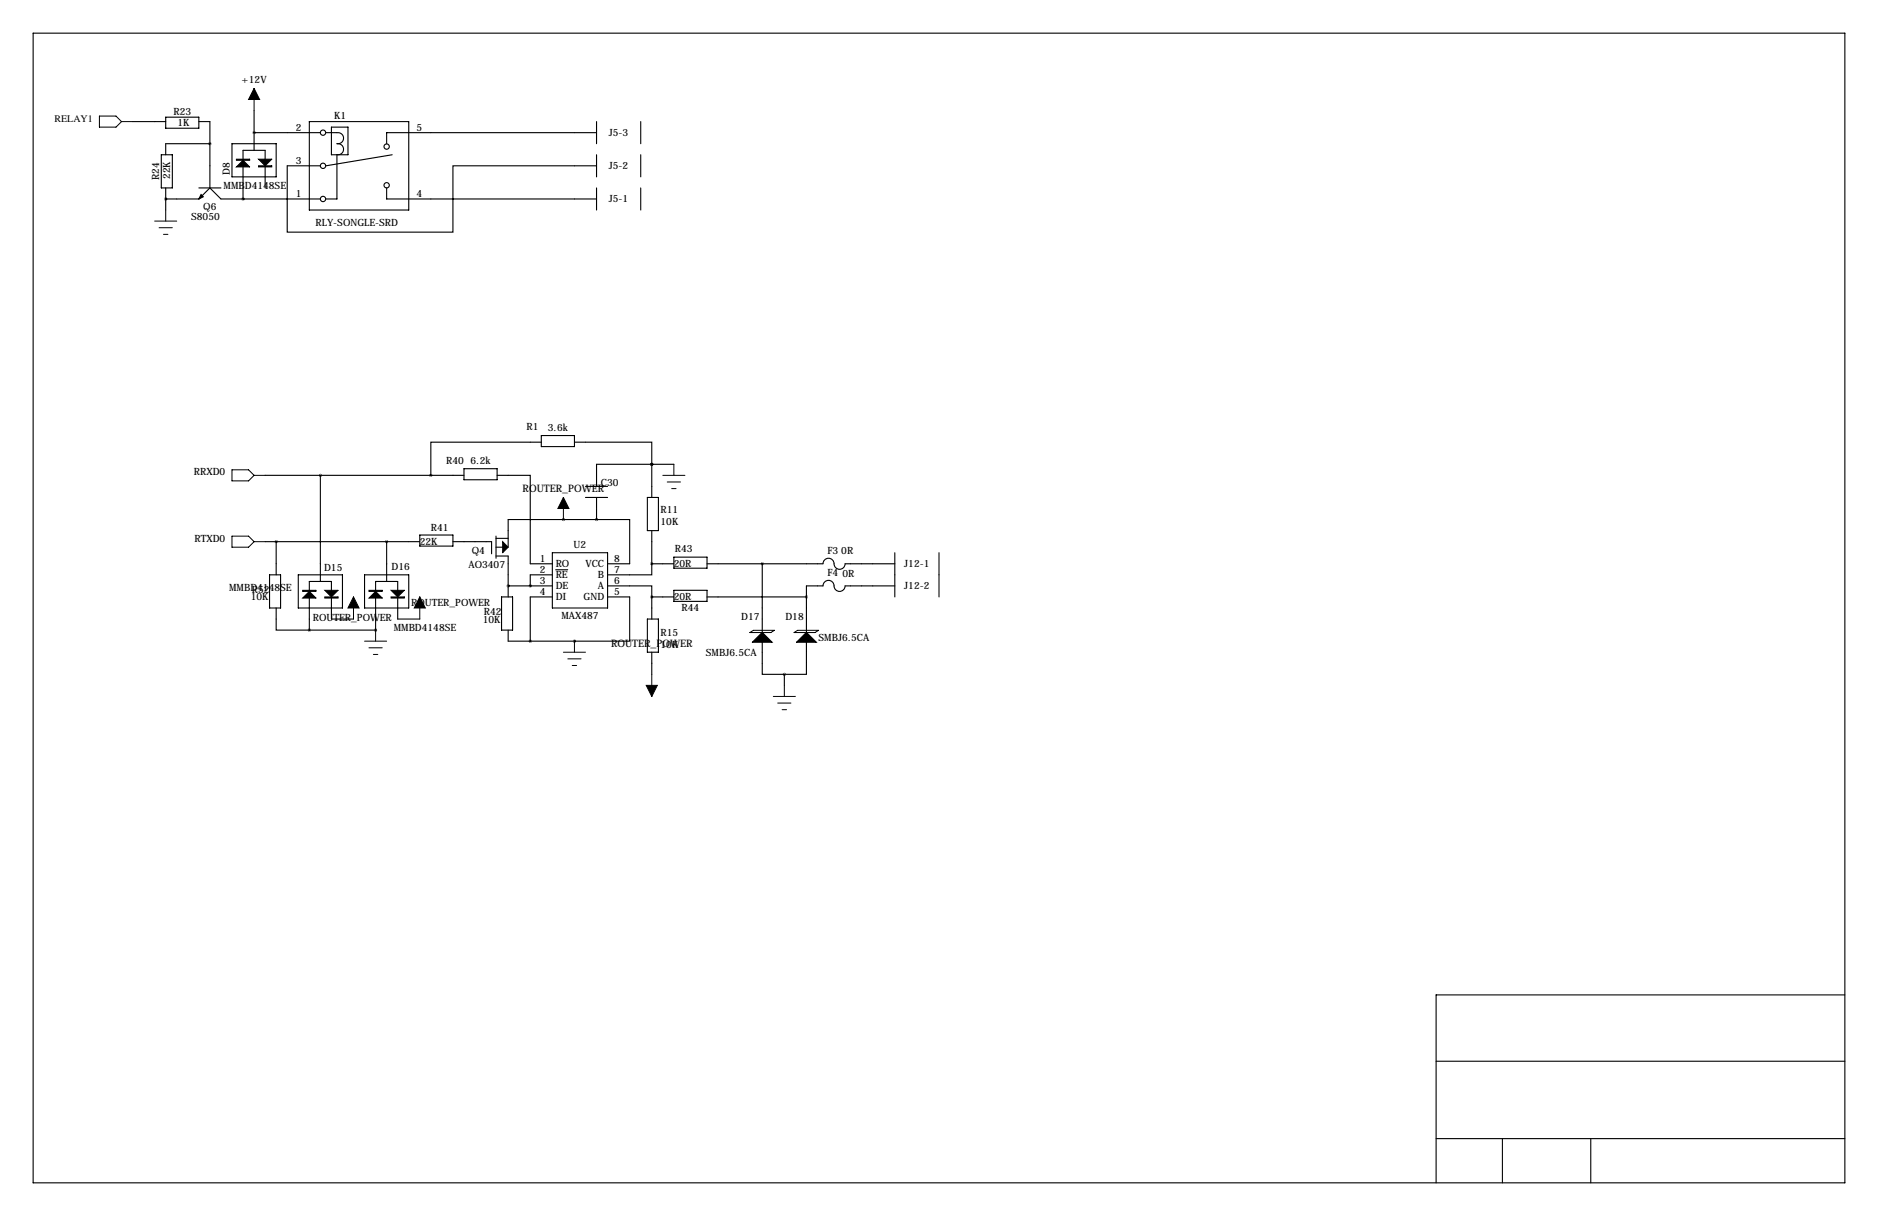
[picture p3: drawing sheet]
<svg xmlns="http://www.w3.org/2000/svg" width="432mm" height="279mm" viewBox="0 0 432 279" stroke-linecap="round" stroke-linejoin="round" font-family="sans-serif">
<g fill="none" stroke="#000" stroke-width=".25">
<path d="M7.6 7.6h416.6v264.2h-416.6zM30.5 27.9h7.6M37.1 35.6h2.5v7.6h-2.5zM38.1 26.9h7.6v2.6h-7.6zM45.7 27.9h2.6v15.3M48.3 33h-10.2v2.6M53.3 33h10.2v7.6h-10.2zM58.4 30.5h.1M58.4 30.5h15.3M58.4 25.4v9.1M71.1 27.9h22.9v20.4h-22.9zM73.7 38.1h-7.7v15.2h38.1v-15.2h33.1"/>
<path d="M74.9 30.5h2.6M76.2 29.2h3.8v6.4h-3.8zM77.5 35.6v10.1h-2.6M77.5 30.5a1.27 1.27 0 0 1 1.5 1.3 1.27 1.27 0 0 1-1.5 1.2M77.5 33a1.27 1.27 0 0 1 1.5 1.3 1.27 1.27 0 0 1-1.5 1.2M90.2 35.6l-15.3 2.5M137.2 30.5h-48.3v2.5M137.2 27.9v5.1M137.2 35.6v5M147.3 27.9v5.1M147.3 35.6v5M38.1 45.7h.1"/>
<path d="M38.1 43.2v5.1M45.7 43.2h5.1M48.3 43.2l-2.6 2.5h-7.6M48.3 43.2l2.5 2.5h22.9M55.9 45.7h.1M61 43.2v-8.7h-5.1v11.2M88.9 43.2v2.5h48.3M137.2 43.2v5.1M147.3 43.2v5.1M61 109.2h45.7M73.7 109.2v24.4M106.7 107.7h7.6v2.5h-7.6z"/>
<path d="M114.3 109.2h7.6v20.3h5.1M124.5 101.6h-25.4v7.6M124.5 100.1h7.6v2.5h-7.6zM129.5 119.4h.1M132.1 101.6h17.8v5.1M134.6 114.3h5.1M134.6 111.8h5.1M137.2 119.4h.1M137.2 119.4h7.6v10.1h-5.1M137.2 114.3v5.1M137.2 119.4h-20.4v6.3M148.8 114.3h2.6v7.6h-2.6z"/>
<path d="M149.9 106.7h.1M149.9 106.7v7.6M154.9 106.7h-17.7v5.1M61 124.5h35.5M62 132.1h2.5v7.6h-2.5zM63.5 139.7v5.1h7.6M63.5 124.5v7.6M68.6 132.1h10.1v7.6h-10.1zM83.8 132.1h10.2v7.6h-10.2zM88.9 124.5v9.1M96.5 122.9h7.6v2.6h-7.6zM104.1 124.5h8.9v2.8"/>
<path d="M114 127.8h2.8v9.4M114 123.2v5.1M114 123.7h2.8M114 125.7h1.6M115.3 137.2h2.6v7.6h-2.6zM116.8 134.6h.1M116.8 134.6h10.2M121.9 134.6h.1M127 127h12.7v12.7h-12.7zM127 132.1h-5.1v2.5M127 137.2h-5.1v10.1M127.8 130.9h2.7"/>
<path d="M139.7 134.6h10.2v2.6M139.7 137.2h5.1v10.1h-12.7M149.9 129.5v2.6h-10.2M149.9 129.5h5M149.9 137.2h5M149.9 121.9v7.6M149.9 137.2v5M154.9 128h7.7v2.6h-7.7zM154.9 135.6h7.7v2.6h-7.7zM162.6 129.5h26.6a1.33 1.33 0 0 1 1.6-1.2 1.33 1.33 0 0 1 1 1.6 1.27 1.27 0 0 0 1.4 .9 1.27 1.27 0 0 0 1.1-1.3h11.4M162.6 137.2h22.8M175.3 129.5v25.4h5"/>
<path d="M205.7 134.6h-11.4a1.33 1.33 0 0 1-1.5 1.3 1.33 1.33 0 0 1-1.1-1.7 1.27 1.27 0 0 0-1.4-.8 1.27 1.27 0 0 0-1.1 1.2h-3.8v20.3h-5.1M205.7 127v10.2M215.9 127v10.2M71.1 144.8h15.3M81.3 142.2h-5.1v-8.6h-5.1v11.2M86.4 144.8h.1M96.5 142.2h-5.1v-8.6h-5v11.2M116.8 144.8v2.5h15.3M132.1 147.3h.1M148.8 142.2h2.6v7.7h-2.6zM149.9 149.9v5M180.3 154.9v2.6"/>
<path d="M424.2 228.6h-94v43.2M330.2 243.8h94M330.2 261.6h94M345.4 261.6v10.2M365.8 261.6v10.2"/>
<circle cx="74.3" cy="38.1" r=".61"/>
<circle cx="74.3" cy="30.5" r=".61"/>
<circle cx="88.9" cy="33.7" r=".61"/>
<circle cx="74.3" cy="45.7" r=".61"/>
<circle cx="88.9" cy="42.6" r=".61"/>
</g>
<path d="M46.2 44.7l.5 .5-1 .5z" fill="#000" stroke="#000" stroke-width=".25"/>
<g fill="#000" stroke="#000" stroke-width=".23">
<path d="M54.4 36.6h3v.2h-3zM54.4 38.4l1.5-1.6 1.5 1.6zM58.4 20.3l1.3 2.6h-2.6zM59.4 36.6h3.1l-1.5 1.5zM59.4 38.1h3.1v.3h-3.1zM129.5 114.3l1.3 2.5h-2.5zM69.6 135.6h3v.3h-3zM69.6 137.4l1.5-1.5 1.5 1.5zM74.7 135.6h3l-1.5 1.6zM74.7 137.2h3v.2h-3zM81.3 137.2l1.2 2.5h-2.5zM84.8 135.6h3.1v.3h-3.1z"/>
<path d="M84.8 137.4l1.6-1.5 1.5 1.5zM89.9 135.6h3.1l-1.6 1.6zM89.9 137.2h3.1v.2h-3.1zM96.5 137.2l1.3 2.5h-2.6zM115.6 124.5l1.2 1.2-1.2 1.3zM175.3 145.3l2.2 2.3h-4.5zM185.4 145.3l2.3 2.3h-4.6zM148.6 157.5h2.5l-1.2 2.5z"/>
</g>
<g fill="none" stroke="#000" stroke-width=".23">
<path d="M22.9 26.7h3.8l1.2 1.2-1.2 1.3h-3.8zM27.9 27.9h2.6M58.4 20.3v5.1M35.6 50.8h5M36.6 52.3h3M37.6 53.8h1M38.1 48.3v2.5M53.3 107.9h3.8l1.3 1.3-1.3 1.3h-3.8zM58.4 109.2h2.6M129.5 114.3v5.1M152.4 109.2h5.1M153.4 110.7h3.1"/>
<path d="M154.4 112.3h1M154.9 106.7v2.5M53.3 123.2h3.8l1.3 1.3-1.3 1.2h-3.8zM58.4 124.5h2.6M81.3 137.2v5M96.5 137.2v5M83.8 147.3h5.1M84.8 148.8h3.1M85.9 150.4h1M86.4 144.8v2.5M129.5 149.9h5.1M130.6 151.4h3"/>
<path d="M131.6 152.9h1M132.1 147.3v2.6M149.9 154.9v5.1M172.4 145.3l.8-.5h4.9l-.9 .5zM180.3 157.5v2.5M182.6 145.3l.8-.5h4.8l-.8 .5zM177.8 160h5.1M178.8 161.5h3.1M179.8 163.1h1"/>
</g>
<path d="M48.2 33a.05 .05 0 0 0 .1 0 .05 .05 0 0 0-.1 0zM137.1 119.4a.05 .05 0 0 0 .1 0 .05 .05 0 0 0-.1 0zM129.5 119.4a.05 .05 0 0 0 .1 0 .05 .05 0 0 0-.1 0zM116.8 134.6a.05 .05 0 0 0 .1 0 .05 .05 0 0 0-.1 0zM149.8 129.5a.05 .05 0 0 0 .1 0 .05 .05 0 0 0-.1 0zM149.8 137.2a.05 .05 0 0 0 .1 0 .05 .05 0 0 0-.1 0zM175.2 129.5a.05 .05 0 0 0 .1 0 .05 .05 0 0 0-.1 0zM180.3 154.9a.05 .05 0 0 0 .1 0 .05 .05 0 0 0-.1 0zM86.3 144.8a.05 .05 0 0 0 .1 0 .05 .05 0 0 0-.1 0zM73.6 109.2a.05 .05 0 0 0 .1 0 .05 .05 0 0 0-.1 0zM149.8 106.7a.05 .05 0 0 0 .1 0 .05 .05 0 0 0-.1 0zM149.8 106.7a.05 .05 0 0 0 .1 0 .05 .05 0 0 0-.1 0zM99 109.2a.05 .05 0 0 0 .1 0 .05 .05 0 0 0-.1 0z" fill="#000" stroke="#000" stroke-width=".63"/>
<g font-size="2.4">
<text x="120.2" y="113">ROUTER_POWER</text>
<text x="140.5" y="148.6">ROUTER_POWER</text>
</g>
<g font-size="2.3">
<text x="55.5" y="19.1">+12V</text>
<text x="12.5" y="27.9">RELAY1</text>
<text x="39.9" y="26.4">R23</text>
<text x="40.8" y="29">1K</text>
<text x="76.8" y="27.4">K1</text>
<text x="68" y="30.1">2</text>
<text x="95.8" y="30.1">5</text>
<text x="140" y="31.2">J5-3</text>
<text x="36.6" y="41.4" transform="rotate(-90 36.6 41.4)">R24</text>
<text x="39.2" y="41.2" transform="rotate(-90 39.2 41.2)">22K</text>
<text x="52.8" y="40.1" transform="rotate(-90 52.8 40.1)">D8</text>
<text x="68" y="37.7">3</text>
<text x="140" y="38.9">J5-2</text>
<text x="51.4" y="43.4">MMBD4148SE</text>
<text x="68" y="45.4">1</text>
<text x="95.8" y="45.4">4</text>
<text x="140" y="46.5">J5-1</text>
<text x="43.9" y="50.6">S8050</text>
<text x="46.7" y="48.3">Q6</text>
<text x="72.6" y="51.9">RLY-SONGLE-SRD</text>
<text x="121" y="98.9">R1</text>
<text x="126" y="99.1">3.6k</text>
<text x="102.6" y="106.5">R40</text>
<text x="108.2" y="106.7">6.2k</text>
<text x="44.6" y="109.2">RRXD0</text>
<text x="138.2" y="111.8">C30</text>
<text x="151.9" y="117.9">R11</text>
<text x="44.7" y="124.5">RTXD0</text>
<text x="96.5" y="125.3">22K</text>
<text x="99" y="122">R41</text>
<text x="131.9" y="126">U2</text>
<text x="151.9" y="120.7">10K</text>
<text x="74.5" y="131.2">D15</text>
<text x="90" y="130.9">D16</text>
<text x="107.7" y="130.6">AO3407</text>
<text x="108.5" y="127.3">Q4</text>
<text x="124.2" y="129">1</text>
<text x="124.2" y="131.6">2</text>
<text x="127.8" y="130.3">RO</text>
<text x="134.6" y="130.3">VCC</text>
<text x="141.2" y="131.6">7</text>
<text x="141.2" y="129">8</text>
<text x="154.9" y="130.3">20R</text>
<text x="155.2" y="126.8">R43</text>
<text x="190.3" y="127.3">F3</text>
<text x="193.4" y="127.3">0R</text>
<text x="207.9" y="130.3">J12-1</text>
<text x="52.7" y="135.9">MMBD4148SE</text>
<text x="57.6" y="138">10K</text>
<text x="57.9" y="136.1">R52</text>
<text x="124.2" y="134.1">3</text>
<text x="124.2" y="136.7">4</text>
<text x="127.8" y="132.9">RE</text>
<text x="127.8" y="135.4">DE</text>
<text x="127.8" y="138">DI</text>
<text x="134.2" y="138">GND</text>
<text x="137.5" y="135.4">A</text>
<text x="137.5" y="132.9">B</text>
<text x="141.2" y="136.7">5</text>
<text x="141.2" y="134.1">6</text>
<text x="154.9" y="138">20R</text>
<text x="190.3" y="132.4">F4</text>
<text x="193.7" y="132.7">0R</text>
<text x="207.9" y="135.4">J12-2</text>
<text x="71.9" y="142.7">ROUTER_POWER</text>
<text x="94.5" y="139.2">ROUTER_POWER</text>
<text x="111" y="143">10K</text>
<text x="111.2" y="141.2">R42</text>
<text x="129.1" y="142.3">MAX487</text>
<text x="156.7" y="140.3">R44</text>
<text x="170.4" y="142.5">D17</text>
<text x="180.6" y="142.5">D18</text>
<text x="90.5" y="145">MMBD4148SE</text>
<text x="151.9" y="146.1">R15</text>
<text x="151.9" y="148.9">10K</text>
<text x="188.2" y="147.3">SMBJ6.5CA</text>
<text x="162.3" y="150.6">SMBJ6.5CA</text>
</g>
</svg>
